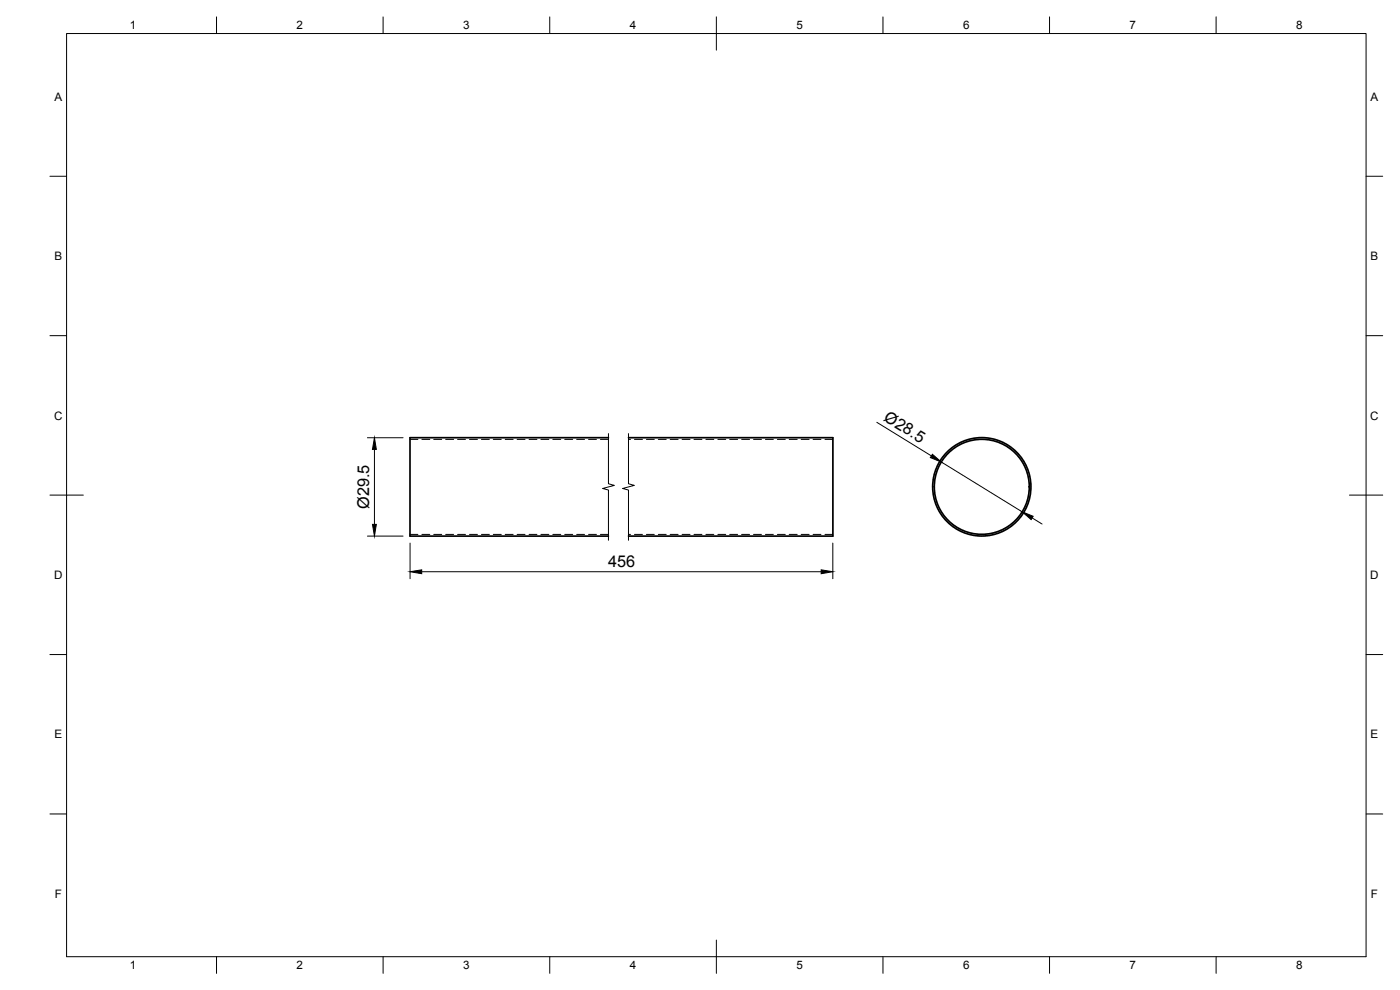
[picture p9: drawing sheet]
<svg xmlns="http://www.w3.org/2000/svg" width="420mm" height="297mm" viewBox="0 0 420 297" stroke-linecap="round" stroke-linejoin="round" font-family="sans-serif">
<!-- layer: Visible -->
<g fill="none" stroke="#000" stroke-width=".51">
<path d="M182.6 131.3h-59.6v29.6h59.6M188.6 131.3h61.4v29.6h-61.4"/>
<circle cx="294.6" cy="146.1" r="14.3"/>
<circle cx="294.7" cy="146.1" r="14.8"/>
</g>
<!-- layer: Hidden -->
<g fill="none" stroke="#000" stroke-width=".3">
<path d="M123 131.8h2.4M126.6 131.8h2.4M130.2 131.8h2.4M133.8 131.8h2.3M137.3 131.8h2.4M140.9 131.8h2.4M144.5 131.8h2.4M148 131.8h2.4M151.6 131.8h2.4M155.2 131.8h2.4M158.8 131.8h2.3M162.3 131.8h2.4"/>
<path d="M165.9 131.8h2.4M169.5 131.8h2.4M173.1 131.8h2.3M176.6 131.8h2.4M180.2 131.8h2.4M188.6 131.8h.6M190.4 131.8h2.4M194 131.8h2.4M197.6 131.8h2.3M201.1 131.8h2.4M204.7 131.8h2.4M208.3 131.8h2.4"/>
<path d="M211.9 131.8h2.3M215.4 131.8h2.4M219 131.8h2.4M222.6 131.8h2.4M226.1 131.8h2.4M229.7 131.8h2.4M233.3 131.8h2.4M236.9 131.8h2.3M240.4 131.8h2.4M244 131.8h2.4M247.6 131.8h2.4M123 160.3h2.4"/>
<path d="M126.6 160.3h2.4M130.2 160.3h2.4M133.8 160.3h2.3M137.3 160.3h2.4M140.9 160.3h2.4M144.5 160.3h2.4M148 160.3h2.4M151.6 160.3h2.4M155.2 160.3h2.4M158.8 160.3h2.3M162.3 160.3h2.4M165.9 160.3h2.4"/>
<path d="M169.5 160.3h2.4M173.1 160.3h2.3M176.6 160.3h2.4M180.2 160.3h2.4M188.6 160.3h.6M190.4 160.3h2.4M194 160.3h2.4M197.6 160.3h2.3M201.1 160.3h2.4M204.7 160.3h2.4M208.3 160.3h2.4M211.9 160.3h2.3"/>
<path d="M215.4 160.3h2.4M219 160.3h2.4M222.6 160.3h2.4M226.1 160.3h2.4M229.7 160.3h2.4M233.3 160.3h2.4M236.9 160.3h2.3M240.4 160.3h2.4M244 160.3h2.4M247.6 160.3h2.4"/>
</g>
<!-- layer: BORDER -->
<g fill="none" stroke="#000" stroke-width=".3">
<path d="M20 10.1h390v276.9h-390zM65 5.1v5M115 5.1v5M165 5.1v5M215 5.1v10M265 5.1v5M315 5.1v5M365 5.1v5M15 52.9h5M410 52.9h5M15 100.7h5M410 100.7h5"/>
<path d="M15 148.6h10M405 148.6h10M15 196.4h5M410 196.4h5M15 244.2h5M410 244.2h5M65 287v5M115 287v5M165 287v5M215 282.1v9.9M265 287v5M315 287v5"/>
<path d="M365 287v5"/>
</g>
<!-- layer: Break Lines -->
<path d="M182.6 130.1v15l1.8 .5-3.5 1 1.7 .4v15.1M188.6 130.1v15l1.8 .5-3.5 1 1.7 .4v15.1" fill="none" stroke="#000" stroke-width=".3"/>
<!-- layer: FD_Dimensions -->
<path d="M110.3 131.3h10.7M112.4 134.8v22.5M263.1 126.7l16.4 10.1M282.5 138.6l24.3 15M309.8 155.4l2.9 1.8M110.3 160.9h10.7M123.1 162.9v10.7M126.6 171.5h119.8M249.9 162.9v10.7" fill="none" stroke="#000" stroke-width=".3"/>
<path d="M112.4 131.3l.5 3.5h-1.1zM279.8 136.3l2.7 2.3-3.3-1.3zM111.8 157.3h1.1l-.5 3.6zM306.8 153.6l3.3 1.3-.6 1zM123.1 171.5l3.5-.5v1.1zM246.4 171l3.5 .5-3.5 .6z" fill="#000" stroke="#000" stroke-width=".3"/>
<g font-size="4.9">
<text x="265" y="126" transform="rotate(32 265 126)">Ø28.5</text>
<text x="110.8" y="152.7" transform="rotate(-90 110.8 152.7)">Ø29.5</text>
<text x="182.5" y="170.1">456</text>
</g>
<g font-size="3.5">
<text x="39" y="8.8">1</text>
<text x="89" y="8.8">2</text>
<text x="139" y="8.8">3</text>
<text x="189" y="8.8">4</text>
<text x="239" y="8.8">5</text>
<text x="289" y="8.8">6</text>
<text x="339" y="8.8">7</text>
<text x="389" y="8.8">8</text>
<text x="16.3" y="30.2">A</text>
<text x="411.3" y="30.2">A</text>
<text x="16.3" y="78">B</text>
<text x="411.3" y="78">B</text>
<text x="16.2" y="125.9">C</text>
<text x="411.2" y="125.9">C</text>
<text x="16.2" y="173.7">D</text>
<text x="411.2" y="173.7">D</text>
<text x="16.3" y="221.6">E</text>
<text x="411.3" y="221.6">E</text>
<text x="16.4" y="269.4">F</text>
<text x="411.4" y="269.4">F</text>
<text x="39" y="290.8">1</text>
<text x="89" y="290.8">2</text>
<text x="139" y="290.8">3</text>
<text x="189" y="290.8">4</text>
<text x="239" y="290.8">5</text>
<text x="289" y="290.8">6</text>
<text x="339" y="290.8">7</text>
<text x="389" y="290.8">8</text>
</g>
</svg>
